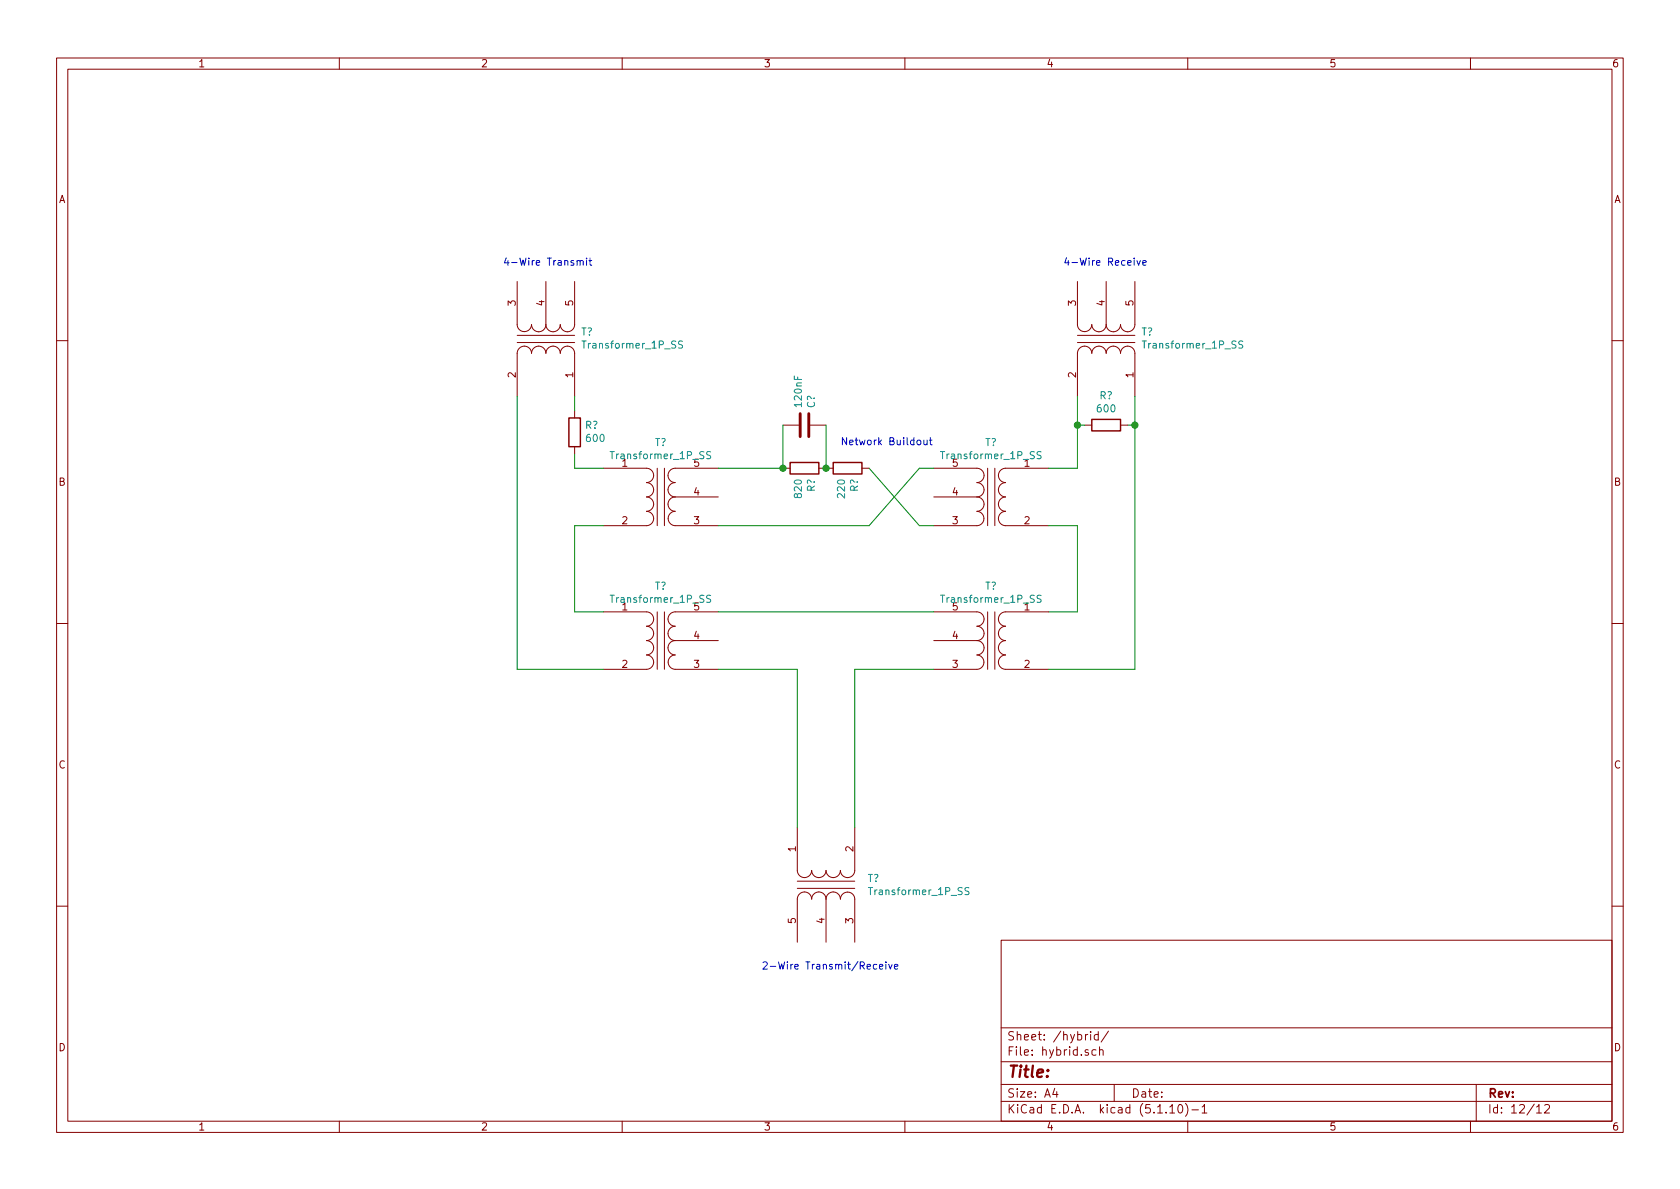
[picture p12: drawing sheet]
EESchema Schematic File Version 4
EELAYER 30 0
EELAYER END
$Descr A4 11693 8268
encoding utf-8
Sheet 12 12
Title ""
Date ""
Rev ""
Comp ""
Comment1 ""
Comment2 ""
Comment3 ""
Comment4 ""
$EndDescr
$Comp
L Device:Transformer_1P_SS T?
U 1 1
P 4600 3450
F 0 "T?" H 4600 3831 50  0000 C CNN
F 1 "Transformer_1P_SS" H 4600 3740 50  0000 C CNN
F 2 "" H 4600 3450 50  0001 C CNN
F 3 "~" H 4600 3450 50  0001 C CNN
	1    4600 3450
	1    0    0    -1  
$EndComp
$Comp
L Device:Transformer_1P_SS T?
U 1 1
P 4600 4450
F 0 "T?" H 4600 4831 50  0000 C CNN
F 1 "Transformer_1P_SS" H 4600 4740 50  0000 C CNN
F 2 "" H 4600 4450 50  0001 C CNN
F 3 "~" H 4600 4450 50  0001 C CNN
	1    4600 4450
	1    0    0    -1  
$EndComp
$Comp
L Device:Transformer_1P_SS T?
U 1 1
P 6900 4450
F 0 "T?" H 6900 4831 50  0000 C CNN
F 1 "Transformer_1P_SS" H 6900 4740 50  0000 C CNN
F 2 "" H 6900 4450 50  0001 C CNN
F 3 "~" H 6900 4450 50  0001 C CNN
	1    6900 4450
	-1   0    0    -1  
$EndComp
$Comp
L Device:Transformer_1P_SS T?
U 1 1
P 6900 3450
F 0 "T?" H 6900 3831 50  0000 C CNN
F 1 "Transformer_1P_SS" H 6900 3740 50  0000 C CNN
F 2 "" H 6900 3450 50  0001 C CNN
F 3 "~" H 6900 3450 50  0001 C CNN
	1    6900 3450
	-1   0    0    -1  
$EndComp
Wire Wire Line
	5000 4250 6500 4250
Wire Wire Line
	6500 4650 5950 4650
Wire Wire Line
	5950 4650 5950 5750
Wire Wire Line
	5000 4650 5550 4650
Wire Wire Line
	5550 4650 5550 5750
Wire Wire Line
	5000 3650 6050 3650
Wire Wire Line
	6050 3650 6400 3250
Wire Wire Line
	6400 3250 6500 3250
Wire Wire Line
	4000 3650 4000 4250
Wire Wire Line
	4200 4650 3600 4650
Wire Wire Line
	3600 4650 3600 2750
Wire Wire Line
	4200 3250 4000 3250
Wire Wire Line
	4000 3250 4000 3150
Wire Wire Line
	7300 4650 7900 4650
Wire Wire Line
	7300 3250 7500 3250
Wire Wire Line
	7500 3250 7500 2950
$Comp
L Device:R R?
U 1 1
P 7700 2950
F 0 "R?" V 7493 2950 50  0000 C CNN
F 1 "600" V 7584 2950 50  0000 C CNN
F 2 "" V 7630 2950 50  0001 C CNN
F 3 "~" H 7700 2950 50  0001 C CNN
	1    7700 2950
	0    1    1    0   
$EndComp
$Comp
L Device:R R?
U 1 1
P 4000 3000
F 0 "R?" H 3930 2954 50  0000 R CNN
F 1 "600" H 3930 3045 50  0000 R CNN
F 2 "" V 3930 3000 50  0001 C CNN
F 3 "~" H 4000 3000 50  0001 C CNN
	1    4000 3000
	-1   0    0    1   
$EndComp
Wire Wire Line
	4000 2850 4000 2750
$Comp
L Device:C C?
U 1 1
P 5600 2950
F 0 "C?" H 5486 2904 50  0000 R CNN
F 1 "120nF" H 5486 2995 50  0000 R CNN
F 2 "" H 5638 2800 50  0001 C CNN
F 3 "~" H 5600 2950 50  0001 C CNN
	1    5600 2950
	0    -1   1    0   
$EndComp
Wire Wire Line
	6050 3250 6400 3650
$Comp
L Device:Transformer_1P_SS T?
U 1 1
P 3800 2350
F 0 "T?" V 3846 2594 50  0000 L CNN
F 1 "Transformer_1P_SS" V 3755 2594 50  0000 L CNN
F 2 "" H 3800 2350 50  0001 C CNN
F 3 "~" H 3800 2350 50  0001 C CNN
	1    3800 2350
	0    1    -1   0   
$EndComp
$Comp
L Device:Transformer_1P_SS T?
U 1 1
P 7700 2350
F 0 "T?" V 7746 2594 50  0000 L CNN
F 1 "Transformer_1P_SS" V 7655 2594 50  0000 L CNN
F 2 "" H 7700 2350 50  0001 C CNN
F 3 "~" H 7700 2350 50  0001 C CNN
	1    7700 2350
	0    1    -1   0   
$EndComp
$Comp
L Device:Transformer_1P_SS T?
U 1 1
P 5750 6150
F 0 "T?" V 5704 5862 50  0000 R CNN
F 1 "Transformer_1P_SS" V 5795 5862 50  0000 R CNN
F 2 "" H 5750 6150 50  0001 C CNN
F 3 "~" H 5750 6150 50  0001 C CNN
	1    5750 6150
	0    -1   1    0   
$EndComp
Wire Wire Line
	5000 3250 5450 3250
$Comp
L Device:R R?
U 1 1
P 5600 3250
F 0 "R?" H 5530 3204 50  0000 R CNN
F 1 "820" H 5530 3295 50  0000 R CNN
F 2 "" V 5530 3250 50  0001 C CNN
F 3 "~" H 5600 3250 50  0001 C CNN
	1    5600 3250
	0    -1   -1   0   
$EndComp
$Comp
L Device:R R?
U 1 1
P 5900 3250
F 0 "R?" H 5830 3204 50  0000 R CNN
F 1 "220" H 5830 3295 50  0000 R CNN
F 2 "" V 5830 3250 50  0001 C CNN
F 3 "~" H 5900 3250 50  0001 C CNN
	1    5900 3250
	0    -1   -1   0   
$EndComp
Wire Wire Line
	5750 2950 5750 3250
Connection ~ 5750 3250
Wire Wire Line
	5450 3250 5450 2950
Connection ~ 5450 3250
Wire Wire Line
	6400 3650 6500 3650
Wire Wire Line
	4000 4250 4200 4250
Wire Wire Line
	4000 3650 4200 3650
Wire Wire Line
	7300 3650 7500 3650
Wire Wire Line
	7500 3650 7500 4250
Wire Wire Line
	7500 4250 7300 4250
Text Notes 3500 1850 0    50   ~ 0
4-Wire Transmit
Text Notes 7400 1850 0    50   ~ 0
4-Wire Receive
Text Notes 5300 6750 0    50   ~ 0
2-Wire Transmit/Receive
Wire Wire Line
	7900 2750 7900 2950
Wire Wire Line
	7550 2950 7500 2950
Connection ~ 7500 2950
Wire Wire Line
	7500 2950 7500 2750
Wire Wire Line
	7850 2950 7900 2950
Connection ~ 7900 2950
Wire Wire Line
	7900 2950 7900 4650
Text Notes 5850 3100 0    50   ~ 0
Network Buildout\n
$EndSCHEMATC
